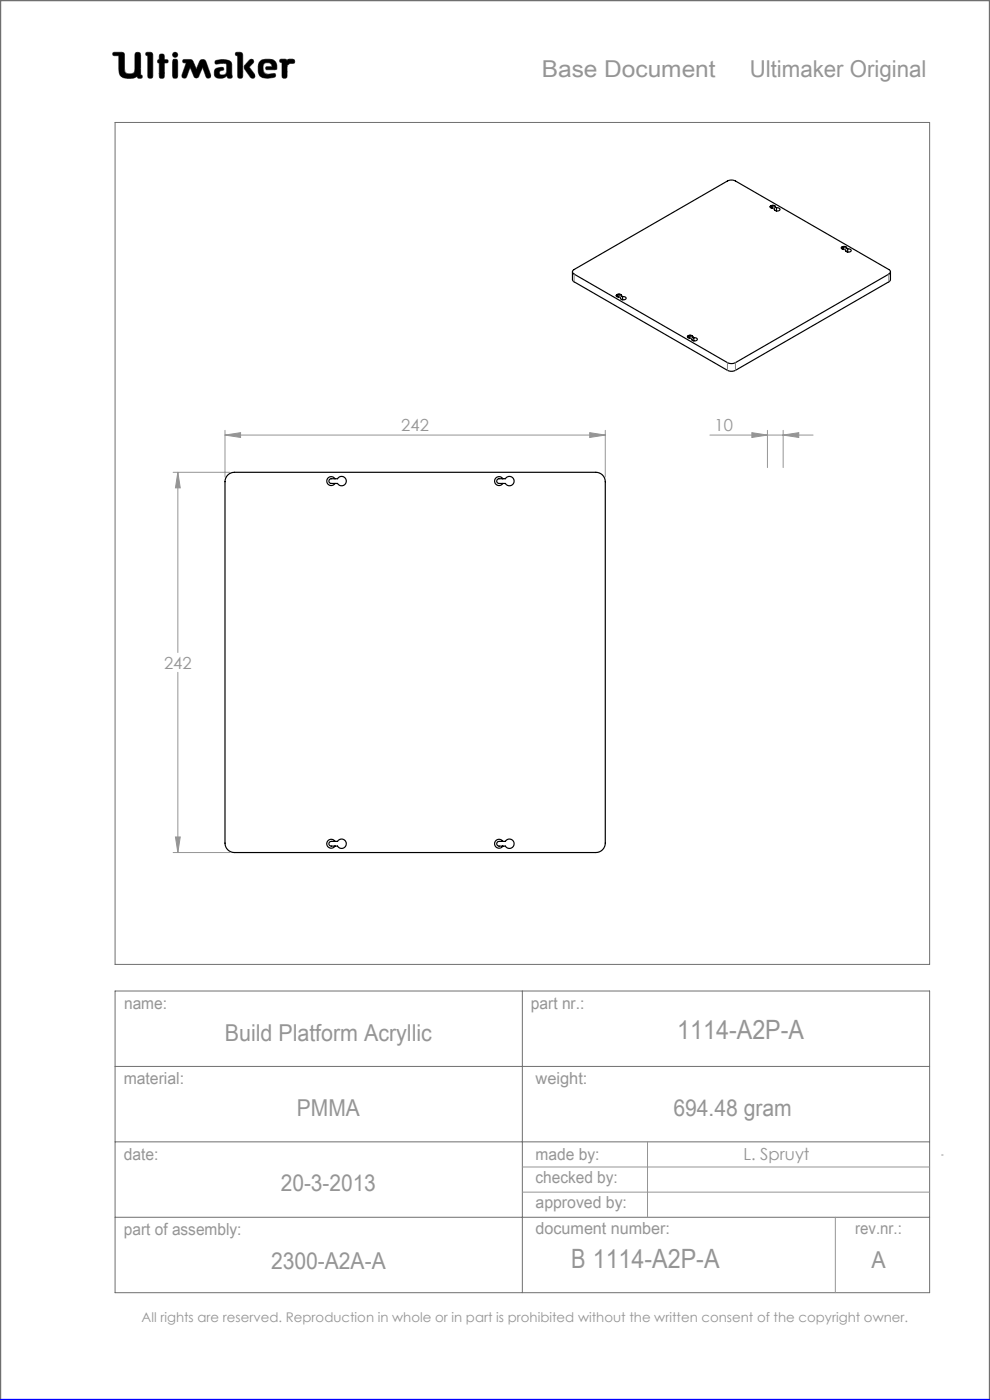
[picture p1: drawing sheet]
<svg xmlns="http://www.w3.org/2000/svg" width="210mm" height="297mm" viewBox="0 0 210 297" stroke-linecap="round" stroke-linejoin="round" font-family="sans-serif">
<g fill="none" stroke="#6f6f6f" stroke-width=".21">
<path d="M24 11.1h1.8l.5 .2 .2 4a1.62 1.62 0 0 0 2 0l.2-4a.65 .65 0 0 1 .7-.2 .65 .65 0 0 1 .4 .6v4.2l.3 .1-.1 .6a.65 .65 0 0 1-.9-.3 4 4 0 0 1-3 .2l-.6-.5-.2-.6-.1-3.6h-1.2l-.1-.3zM29.1 16.2v.1M31 11.1l1.2 .1 .2 .4v4.8a.59 .59 0 0 1-.7 .2 .59 .59 0 0 1-.4-.5v-4.3l-.4-.1zM33.8 13.4h.1M33.8 12.6h.1M33.8 12.6l-.3 .1-.1 .3 .1 .3 .3 .1M33.8 12.6v-1a.59 .59 0 0 1 .7-.1 .59 .59 0 0 1 .4 .5v.6l.6 .1a.4 .4 0 0 1 0 .6l-.6 .1-.1 3.1a.59 .59 0 0 1-.6 .1 .59 .59 0 0 1-.4-.5v-2.7M36.8 12.6h.7l.2 .5v3l-.2 .4-.3 .1-.4-.1-.2-.4v-3zM38.9 12.7l1.3-.1 .6 .2 .8 1.9 .9-2 .6-.1 .4 .1 1.2 3.2v.5l-.4 .2-.4-.1-.9-2.2-.9 2-.5 .3-.3-.2-1-2.1-.7 1.9-.3 .4-.5-.1-.2-.1v-.5l.9-2.6-.7-.1zM42.1 16.2h.1M45.7 12.9a3.6 3.6 0 0 1 3.3 .3l.2 .5v2.1a.53 .53 0 0 1-.2 .8l-.7-.1-.2-.4a1.97 1.97 0 0 1-2.5 .2 1.34 1.34 0 0 1 .4-1.8l1.3-.2 .1 .6a.74 .74 0 0 0-.9 .7 .95 .95 0 0 0 1.4 .1l.2-.6-.1-1.5a2.7 2.7 0 0 0-2 0l-.4-.2zM50.1 11.1l1.2 .1 .2 .4-.1 4.8a.59 .59 0 0 1-.6 .2 .59 .59 0 0 1-.4-.5v-4.3l-.4-.1z"/>
<path d="M52.9 12.8l.4-.2 .4 .1 .1 .4-.9 1.1 1.1 1.5 .1 .6-.2 .3h-.4a5.9 5.9 0 0 1-1.7-2.3l.2-.5zM56.6 14.8h.1M56.6 14.8l-.3-.3 .2-.3 1.2-.1-.2-.5a1.04 1.04 0 0 0-1.7 .5l.2 1.3 .8 .4M56.6 14.8h1.7l.4-.2a1.66 1.66 0 0 0-1.5-2l-1.7 .1a2.65 2.65 0 0 0-.3 3.5 3.5 3.5 0 0 0 3.2 .1l.1-.3-.2-.4-1.5 .2M56.8 15.8h.1M59.5 12.6h1.1l.3 .2a1.21 1.21 0 0 1 1.5-.1l.1 .6-1 .2-.6 .4-.1 2.5a.59 .59 0 0 1-.6 .2 .59 .59 0 0 1-.4-.5v-2.8l-.4-.2zM24.4 26h172.8v178.6h-172.8zM24.4 210.2h172.8v64h-172.8zM110.8 210.2v64M24.4 226.2h172.8M24.4 242.2h172.8M24.4 258.2h172.8"/>
<circle cx="37.2" cy="11.6" r=".56"/>
</g>
<path d="M0 297v-297h210v297" fill="none" stroke="#6f6f6f" stroke-width=".5"/>
<g fill="none" stroke="#959595" stroke-width=".21">
<path d="M47.7 92.3l3.3-.5v1zM47.7 91.3v9.9M47.7 92.3h80.7M125.1 91.8l3.3 .5-3.3 .5zM128.4 91.3v9.9M150.6 92.3h21.9M159.5 91.8l3.3 .5-3.3 .5zM162.8 91.3v7.9M166.1 92.3l3.3-.5v1zM166.1 91.3v7.9M36.7 100.2h12M37.7 100.2l.5 3.3h-1z"/>
<path d="M37.7 100.2v38.2M37.7 142.6v38.3M37.2 177.6h1l-.5 3.3zM36.7 180.9h12M110.8 247.6h86.4M110.8 252.9h86.4M137.4 242.2v16M177.2 258.2v16M199.7 245h.4"/>
</g>
<path d="M0 297h210" fill="none" stroke="#00f" stroke-width=".5"/>
<path d="M45.7 12.9l-.1 .4 .2 .3 1.7-.2 .6 .2-.1 1.8-.2 .4-.5 .1a.54 .54 0 0 1-.8-.5 .54 .54 0 0 1 .8-.5l.2-.1-.1-.4-.4-.1a1.31 1.31 0 0 0-1.5 .9 1.14 1.14 0 0 0 .3 1.2 1.14 1.14 0 0 0 1.2 .2l.8-.3a.23 .23 0 0 1 .3-.2 .23 .23 0 0 1 .2 .4 .58 .58 0 0 0 .8 .1 .58 .58 0 0 0 .1-.9v-2a1.32 1.32 0 0 0-1.7-1.1zM50 11.2v.5l.4 .1v4.5l.2 .3h.6l.3-.4v-4.7l-.4-.4zM53 12.7l-1.1 1.2-.1 .5 1.4 2.1 .6 .1 .3-.3v-.4l-1.2-1.7 .9-.9v-.4l-.3-.3zM55.1 13a2.66 2.66 0 0 0 .3 3.4l1.4 .2 1.3-.2 .4-.3-.2-.5-1.5 .2-.6-.2-.3-.4-.1-.9a.98 .98 0 0 1 .7-1 .98 .98 0 0 1 1.1 .5l.1 .3-1.2 .1-.1 .4 .2 .2h1.6a.49 .49 0 0 0 .5-.2 .49 .49 0 0 0 0-.6 1.57 1.57 0 0 0-2-1.4h-.9zM59.4 12.6v.5l.4 .2v3l.3 .3h.5l.3-.4v-2.3l.6-.4 .9-.1 .1-.6-.4-.3-.9 .1-.3 .2-.3-.2zM36.7 12.6l-.1 3.7 .2 .3h.6l.3-.4v-3.3l-.3-.3zM36.6 11.6a.56 .56 0 0 0 1.1 0 .56 .56 0 0 0-1.1 0zM33.9 11.6l-.1 1-.3 .2-.1 .3 .4 .3v3l.2 .2h.5l.3-.1 .1-.3v-2.8l.7-.1 .1-.4-.2-.2-.6-.1-.2-1.1zM31 11.2l-.1 .5 .4 .1 .1 4.5 .2 .3h.5l.3-.4v-4.7l-.4-.4zM38.8 12.7v.6h.7l-.9 2.7 .2 .5 .4 .1 .3-.2 .8-2.1 .9 2 .2 .2h.4l.3-.2 .9-2 .8 2.1 .5 .2 .4-.3v-.4l-1-2.8-.3-.4-.5-.1-.4 .2-.9 1.9-.9-2-.5-.1zM24 11.2l-.1 .3 .2 .3h1.1v2.7a1.73 1.73 0 0 0 2.1 2.1 2.42 2.42 0 0 0 1.8-.4l.3 .4h.6l.2-.3-.1-.3-.3-.1v-4.3l-.1-.3-.2-.2h-.6l-.3 .4v3.4a.89 .89 0 0 1-1.3 .8 .81 .81 0 0 1-.9-1.1l-.1-3.3-.5-.2z" fill-rule="evenodd" fill="#000"/>
<path d="M125.1 91.8l3.3 .5-3.3 .5zM47.7 92.3l3.3-.5v1zM37.7 100.2l.5 3.3h-1zM37.2 177.6h1l-.5 3.3zM159.5 91.8l3.3 .5-3.3 .5zM166.1 92.3l3.3-.5v1z" fill="#959595"/>
<g fill="none" stroke="#000" stroke-width=".25">
<path d="M121.4 57.7v1.6l.4 .5 32.5 18.8a1.88 1.88 0 0 0 1.7 0l32.5-18.8 .4-.5v-1.6M121.6 57.3l32.7-18.9a1.88 1.88 0 0 1 1.7 0l32.5 18.8a.52 .52 0 0 1 .4 .5 .52 .52 0 0 1-.4 .5l-32.5 18.7a1.88 1.88 0 0 1-1.7 0l-32.5-18.7-.4-.5zM163.4 43.9a.67 .67 0 0 1 1.1 0M164.3 44.3v.2M164.5 44a.56 .56 0 0 0-.6-.4 .56 .56 0 0 0-.5 .4l.7 .2M164.7 44.1a.41 .41 0 0 1 .6 0 .41 .41 0 0 1 0 .6 .64 .64 0 0 1-1-.4M164.7 44.1l-.7-.3-.4 .1 .1 .1 .6 .3M164.7 44.1v.7M178.5 52.6a.67 .67 0 0 1 1.1 0M179.4 53.1v.1M179.6 52.7a.56 .56 0 0 0-.6-.4 .56 .56 0 0 0-.5 .4l.7 .2M179.8 52.8a.41 .41 0 0 1 .6 0 .41 .41 0 0 1 0 .6 .64 .64 0 0 1-1-.3"/>
<path d="M179.8 52.8l-.7-.3-.3 .1v.2l.6 .3M179.8 52.8v.7M130.7 62.7a.67 .67 0 0 1 1.2 0M131.6 63.2v.2M131.8 62.8a.56 .56 0 0 0-.5-.4 .56 .56 0 0 0-.5 .4l.8 .4M131.8 62.8l-.7-.2-.1 .2 .4 .3M131.8 62.8l.3 .1M132.1 62.9a.41 .41 0 0 1 .5 .1 .41 .41 0 0 1 0 .5 .64 .64 0 0 1-1-.3M132.1 62.9v.7M145.8 71.5a.67 .67 0 0 1 1.2 0M146.7 71.9v.2M146.9 71.5a.56 .56 0 0 0-.5-.4 .56 .56 0 0 0-.5 .5l.8 .3"/>
<path d="M146.9 71.6l-.4-.3-.3 .1-.1 .1 .4 .3M146.9 71.5l.3 .2M146.9 71.5v.1M147.2 71.7a.41 .41 0 0 1 .5 0 .41 .41 0 0 1 0 .5 .64 .64 0 0 1-1-.3M147.2 71.7v.6M48.3 100.8l.7-.5 .7-.1h76.7a2 2 0 0 1 2 2v76.7a2 2 0 0 1-2 2h-76.7a2 2 0 0 1-2-2v-76.7l.2-.8zM69.9 101.7l.4-.1h1.3a1 1 0 0 1 1.5-.3 1 1 0 0 1 0 1.5 1 1 0 0 1-1.5-.2l-1.5-.1-.3-.4zM71.1 101.6a.95 .95 0 0 0-1.5-.3 .95 .95 0 0 0 0 1.5 .95 .95 0 0 0 1.5-.2M105.5 101.7l.4-.1h1.3a1 1 0 0 1 1.5-.3 1 1 0 0 1 0 1.5 1 1 0 0 1-1.5-.2l-1.5-.1-.3-.4zM106.7 101.6a.95 .95 0 0 0-1.5-.3 .95 .95 0 0 0 0 1.5 .95 .95 0 0 0 1.5-.2M69.9 178.6l.4-.1h1.3a1 1 0 0 1 1.5-.3 1 1 0 0 1 0 1.6 1 1 0 0 1-1.5-.3h-1.5l-.3-.5zM71.1 178.5a.95 .95 0 0 0-1.5-.2 .95 .95 0 0 0 0 1.4 .95 .95 0 0 0 1.5-.2"/>
<path d="M105.5 178.6l.4-.1h1.3a1 1 0 0 1 1.5-.3 1 1 0 0 1 0 1.6 1 1 0 0 1-1.5-.3h-1.5l-.3-.5zM106.7 178.5a.95 .95 0 0 0-1.5-.2 .95 .95 0 0 0 0 1.4 .95 .95 0 0 0 1.5-.2"/>
</g>
<path d="M121.8 58.2v1.6M164.1 43.8v.5M179.2 52.5v.5M188.5 58.2v1.6M131.5 62.6v.5M146.6 71.4v.4M154.3 76.9v1.7M156 76.9v1.7" fill="none" stroke="#808080" stroke-width=".21"/>
<g font-size="5.6" fill="#959595">
<text x="143.7" y="220.3">1114-A2P-A</text>
<text x="121.1" y="269.1">B 1114-A2P-A</text>
</g>
<g font-size="4.9" fill="#959595">
<text x="114.9" y="16.3">Base Document</text>
<text x="159" y="16.3">Ultimaker Original</text>
<text x="47.7" y="220.9">Build Platform Acryllic</text>
<text x="63" y="236.7">PMMA</text>
<text x="142.8" y="236.7">694.48 gram</text>
<text x="59.6" y="252.7">20-3-2013</text>
<text x="57.5" y="269.3">2300-A2A-A</text>
<text x="184.9" y="269.1">A</text>
</g>
<g font-size="3.5" fill="#959595">
<text x="85.1" y="91.5">242</text>
<text x="151.6" y="91.5">10</text>
<text x="34.8" y="141.9">242</text>
<text x="26.3" y="214.1">name:</text>
<text x="112.6" y="214">part nr.:</text>
<text x="26.2" y="229.9">material:</text>
<text x="113.6" y="229.9">weight:</text>
<text x="26.3" y="246">date:</text>
<text x="113.6" y="246">made by:</text>
<text x="113.6" y="251.1">checked by:</text>
<text x="157.7" y="246.2">L. Spruyt</text>
<text x="113.6" y="256.3">approved by:</text>
<text x="26.3" y="262">part of assembly:</text>
<text x="113.6" y="261.8">document number:</text>
<text x="181.4" y="261.9">rev.nr.:</text>
</g>
<text font-size="2.8" fill="#959595" x="30" y="280.4">All rights are reserved. Reproduction in whole or in part is prohibited without the written consent of the copyright owner.</text>
</svg>
